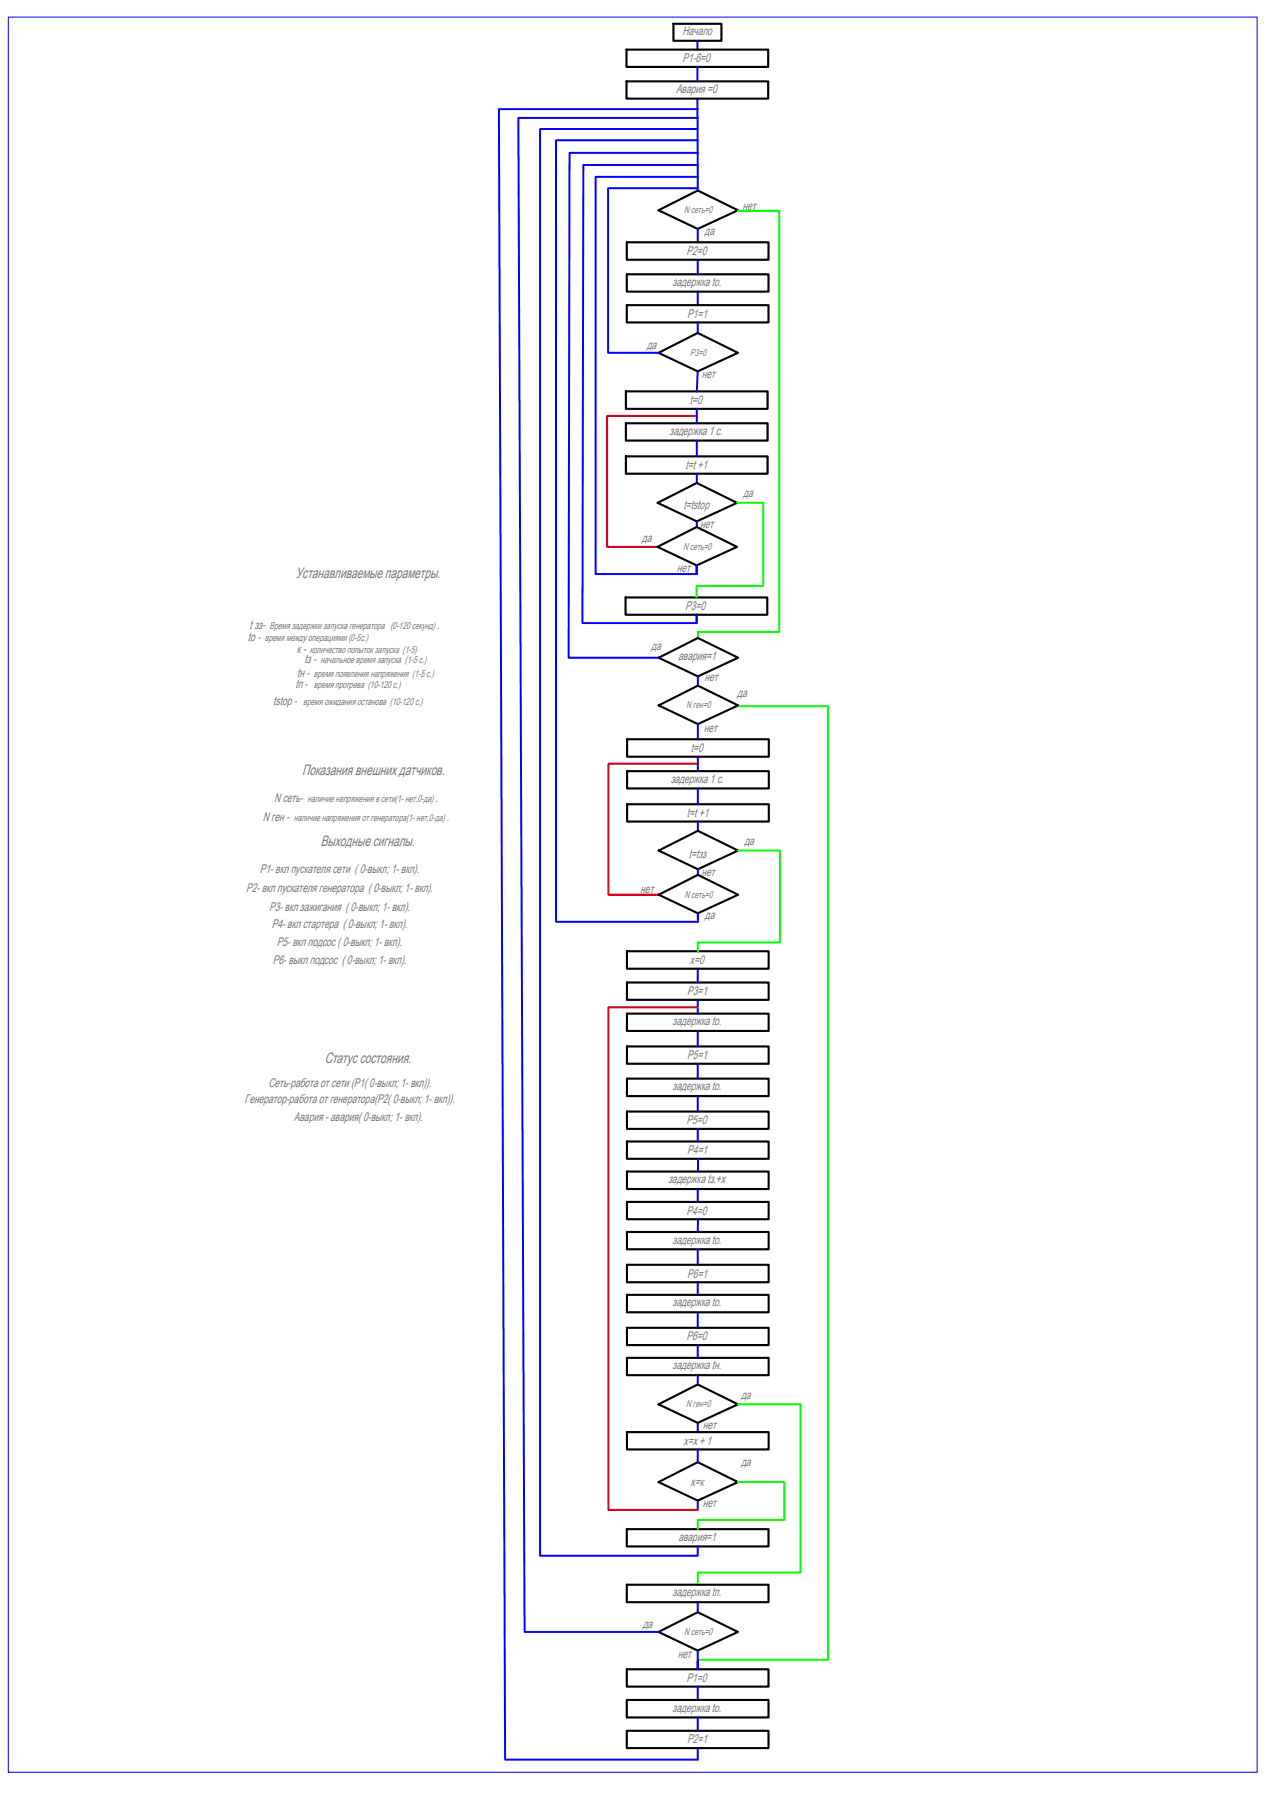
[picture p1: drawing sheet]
<svg xmlns="http://www.w3.org/2000/svg" width="353mm" height="500mm" viewBox="0 0 353 500" stroke-linecap="round" stroke-linejoin="round" font-family="sans-serif">
<!-- layer: GENERIC -->
<g fill="none" stroke="#000" stroke-width=".59">
<path d="M174.6 13.8h39.5v4.9h-39.5zM187.7 6.6h13.4v4.8h-13.4zM174.6 22.7h39.5v4.8h-39.5zM183.5 58.6l11-5.5 11.2 5.5-11.2 5.2zM174.7 67.5h39.5v4.9h-39.5zM174.7 76.5h39.5v4.8h-39.5zM174.7 85.1h39.5v4.8h-39.5zM183.5 98.4l11-5.6 11.2 5.6-11.2 5.1zM174.4 109.1h39.5v4.9h-39.5zM174.4 118h39.5v4.8h-39.5zM174.4 127.2h39.5v4.9h-39.5zM183.2 152.5l11-5.6 11.2 5.6-11.2 5.1z"/>
<path d="M183.3 140.2l10.9-5.6 11.2 5.6-11.2 5.2zM174.4 166.6h39.5v4.8h-39.5zM183.6 183.4l10.9-5.5 11.2 5.5-11.2 5.2zM183.6 196.7l10.9-5.5 11.2 5.5-11.2 5.2zM174.8 206.1h39.5v4.9h-39.5zM174.8 215h39.5v4.8h-39.5zM174.8 224.2h39.5v4.9h-39.5zM183.6 237.1l10.9-5.5 11.2 5.5-11.2 5.2zM183.6 249.5l10.9-5.6 11.2 5.6-11.2 5.1zM174.7 273.9h39.5v4.9h-39.5zM174.7 265.2h39.5v4.9h-39.5zM174.7 291.7h39.5v4.9h-39.5z"/>
<path d="M174.7 282.6h39.5v4.8h-39.5zM174.7 300.7h39.5v4.9h-39.5zM174.7 318.2h39.5v4.9h-39.5zM174.7 309.9h39.5v4.8h-39.5zM174.7 326.6h39.5v4.9h-39.5zM174.7 335.1h39.5v4.8h-39.5zM174.7 343.5h39.5v4.8h-39.5zM174.7 352.6h39.5v4.9h-39.5zM174.7 361h39.5v4.9h-39.5zM174.7 370.2h39.5v4.8h-39.5zM174.7 378.6h39.5v4.8h-39.5zM174.7 399.3h39.5v4.8h-39.5z"/>
<path d="M183.5 391.5l11-5.5 11.2 5.5-11.2 5.2zM183.5 413.2l11-5.5 11.2 5.5-11.2 5.2zM174.7 426.3h39.5v4.9h-39.5zM174.7 441.8h39.5v4.9h-39.5zM183.5 455l11-5.5 11.2 5.5-11.2 5.2zM174.7 465.4h39.5v4.8h-39.5zM174.7 473.9h39.5v4.9h-39.5zM174.7 482.5h39.5v4.9h-39.5z"/>
</g>
<path d="M205.7 58.8h11.5v117.4h-22.7v1.7M205.4 140.2h7.4v23.2h-18.7v3.2M205.8 196.9h25v265.8h-36.3M205.7 237.1h11.7v25.6h-22.9v2.5M205.7 391.5h17.4v46.9h-28.6v3.4M205.7 413.2h12.9v10.5h-24.1v2.6" fill="none" stroke="#0f0" stroke-width=".55"/>
<g fill="none" stroke="#00f" stroke-width=".55">
<path d="M194.4 11.4v2.4M194.4 18.7v4M194.4 36h-43.9v397.7h44v-2.5M194.4 27.5l.1 25.6M194.5 39.1h-39.5v217.9h39.5v-2.4v1.6M194.5 30.4h-55.4l1.7 460.2h53.7v-3.2M194.5 32.9h-50l1.7 422.1h37.3M194.5 46h-31.9l-.3 127.7h31.9v-2.4M194.5 49.3h-28.5v110.7h28.2M194.5 42.6h-35.8l-.2 140.8h25.1M194.5 52.5h-25v45.9h14M194.5 63.8v3.7"/>
<path d="M194.5 72.7v3.8M194.5 81.3v3.8M194.5 89.9v2.9M194.2 114v4M194.5 103.5l-.3 5.6M194.2 122.8v4.4M194.2 132.1v2.5M194.2 145.4v1.6M194.2 160v-2.4v2.4M194.2 171.4v2.3M194.5 188.6v2.6M194.5 201.9v4.2"/>
<path d="M194.5 211v4M194.5 219.8v4.4M194.5 229.1v2.5M194.5 242.3v1.6M194.5 270.1v3.8M194.5 278.8v3.8M194.5 287.4v4.3M194.5 296.6v4.1M194.5 305.6v4.3M194.5 314.7v3.5M194.5 331.5v3.6M194.5 323.1v3.5"/>
<path d="M194.5 339.9v3.6M194.5 348.3v4.3M194.5 357.5v3.5M194.5 365.9v4.3M194.5 375v3.6M194.5 383.4v2.6M194.5 396.7v2.6M194.5 404.1v3.6M194.5 418.4v2.5M194.5 446.7v2.8M194.5 460.2v5.2v-2.4M194.5 470.2v3.7"/>
<path d="M194.5 478.8v3.7"/>
</g>
<path d="M194.2 115.9h-25v36.6h14M194.5 212.9h-24.9v36.6h14M194.4 280.8h-24.8v140.1h24.9" fill="none" stroke="#f00" stroke-width=".55"/>
<path d="M2.3 4.8h348.1v489.3h-348.1z" fill="none" stroke="#00f" stroke-width=".28"/>
<g font-size="4.2" fill="#767676">
<text x="82.5" y="161.1">Устанавливаемые параметры.</text>
<text x="84.2" y="216.2">Показания внешних датчиков.</text>
<text x="89.4" y="236">Выходные сигналы.</text>
<text x="90.5" y="296.3">Статус состояния.</text>
</g>
<g font-size="3.5" fill="#767676">
<text x="190.2" y="9.9">Начало</text>
<text x="190.2" y="17.3">Р1-6=0</text>
<text x="188.4" y="25.9">Авария =0</text>
<text x="207" y="58.4">нет</text>
<text x="196.4" y="65.4">да</text>
<text x="191.3" y="71.1">Р2=0</text>
<text x="187.4" y="79.7">задержка tо.</text>
<text x="191.5" y="88.6">Р1=1</text>
<text x="180.2" y="97.2">да</text>
<text x="195.6" y="105.4">нет</text>
<text x="192.3" y="112.7">t=0</text>
<text x="186.6" y="121.2">задержка 1 с.</text>
<text x="191.1" y="130.8">t=t +1</text>
<text x="190.5" y="141.8">t=tstop</text>
<text x="207.2" y="138.7">да</text>
<text x="195.1" y="147.1">нет</text>
<text x="178.9" y="151.2">да</text>
<text x="188.7" y="159.5">нет</text>
<text x="191" y="170.1">Р3=0</text>
<text x="69.1" y="178.7">tо -</text>
<text x="69.6" y="175.4">t зз-</text>
<text x="121.9" y="175.4">.</text>
<text x="82.7" y="182">к -</text>
<text x="84.9" y="184.9">tз -</text>
<text x="181.5" y="181.3">да</text>
<text x="189" y="184">авария=1</text>
<text x="82.3" y="191.9">tп -</text>
<text x="82.8" y="188.7">tн -</text>
<text x="196.3" y="190">нет</text>
<text x="76.1" y="196.6">tstop -</text>
<text x="205.5" y="194.2">да</text>
<text x="196.2" y="203.9">нет</text>
<text x="192.6" y="209.6">t=0</text>
<text x="186.9" y="218.2">задержка 1 с.</text>
<text x="76.4" y="223.5">N сеть-</text>
<text x="121.4" y="223.5">.</text>
<text x="191.4" y="227.7">t=t +1</text>
<text x="73.3" y="228.9">N ген -</text>
<text x="124.5" y="228.9">.</text>
<text x="192" y="239.1">t=tзз</text>
<text x="207.5" y="235.7">да</text>
<text x="72.4" y="243.4">Р1- вкл пускателя сети ( 0-выкл; 1- вкл).</text>
<text x="195.5" y="244.1">нет</text>
<text x="68.7" y="248.7">Р2- вкл пускателя генератора ( 0-выкл; 1- вкл).</text>
<text x="178.5" y="248.9">нет</text>
<text x="75" y="254">Р3- вкл зажигания ( 0-выкл; 1- вкл).</text>
<text x="196.5" y="256.2">да</text>
<text x="75.8" y="258.8">Р4- вкл стартера ( 0-выкл; 1- вкл).</text>
<text x="77.2" y="263.8">Р5- вкл подсос ( 0-выкл; 1- вкл).</text>
<text x="76.1" y="268.8">Р6- выкл подсос ( 0-выкл; 1- вкл).</text>
<text x="192.3" y="268.8">х=0</text>
<text x="191.5" y="277.4">Р3=1</text>
<text x="187.5" y="285.8">задержка tо.</text>
<text x="191.5" y="295.3">Р5=1</text>
<text x="74.8" y="303.1">Сеть-работа от сети (P1( 0-выкл; 1- вкл)).</text>
<text x="187.5" y="303.9">задержка tо.</text>
<text x="68.2" y="307.5">Генератор-работа от генератора(P2( 0-выкл; 1- вкл)).</text>
<text x="81.9" y="312.5">Авария - авария( 0-выкл; 1- вкл).</text>
<text x="191.4" y="313.4">Р5=0</text>
<text x="191.5" y="321.8">Р4=1</text>
<text x="186.2" y="329.8">задержка tз.+х</text>
<text x="191.4" y="338.6">Р4=0</text>
<text x="187.5" y="346.7">задержка tо.</text>
<text x="191.5" y="356.2">Р6=1</text>
<text x="187.5" y="364.2">задержка tо.</text>
<text x="191.4" y="373.7">Р6=0</text>
<text x="187.5" y="381.7">задержка tн.</text>
<text x="206.5" y="390">да</text>
<text x="195.9" y="398.3">нет</text>
<text x="190.5" y="402.8">х=х + 1</text>
<text x="206.5" y="408.8">да</text>
<text x="192.5" y="414.3">х=к</text>
<text x="195.9" y="420.1">нет</text>
<text x="189.1" y="429.5">авария=1</text>
<text x="187.5" y="445">задержка tп.</text>
<text x="179.1" y="453.8">да</text>
<text x="188.9" y="462.3">нет</text>
<text x="191.3" y="468.9">Р1=0</text>
<text x="187.4" y="477.2">задержка tо.</text>
<text x="191.5" y="486.1">Р2=1</text>
</g>
<g font-size="2.8" fill="#767676">
<text x="190.7" y="59.4">N сеть=0</text>
<text x="192.4" y="99.2">Р3=0</text>
<text x="190.4" y="153.3">N сеть=0</text>
<text x="73.8" y="178.7">время между операциями (0-5с.)</text>
<text x="75.1" y="175.4">Время задержки запуска генератора (0-120 секунд)</text>
<text x="86.3" y="182">количество попыток запуска (1-5)</text>
<text x="89.3" y="184.9">начальное время запуска (1-5 с.)</text>
<text x="87.5" y="188.7">время появления напряжения (1-5 с.)</text>
<text x="87.5" y="191.9">время прогрева (10-120 с.)</text>
<text x="84.5" y="196.6">время ожидания останова (10-120 с.)</text>
<text x="191.2" y="197.5">N ген=0</text>
<text x="85.7" y="223.5">наличие напряжения в сети(1- нет,0-да)</text>
<text x="81.9" y="228.9">наличие напряжения от генератора(1- нет,0-да)</text>
<text x="190.7" y="250.3">N сеть=0</text>
<text x="191.2" y="392.3">N ген=0</text>
<text x="190.7" y="455.8">N сеть=0</text>
</g>
</svg>
